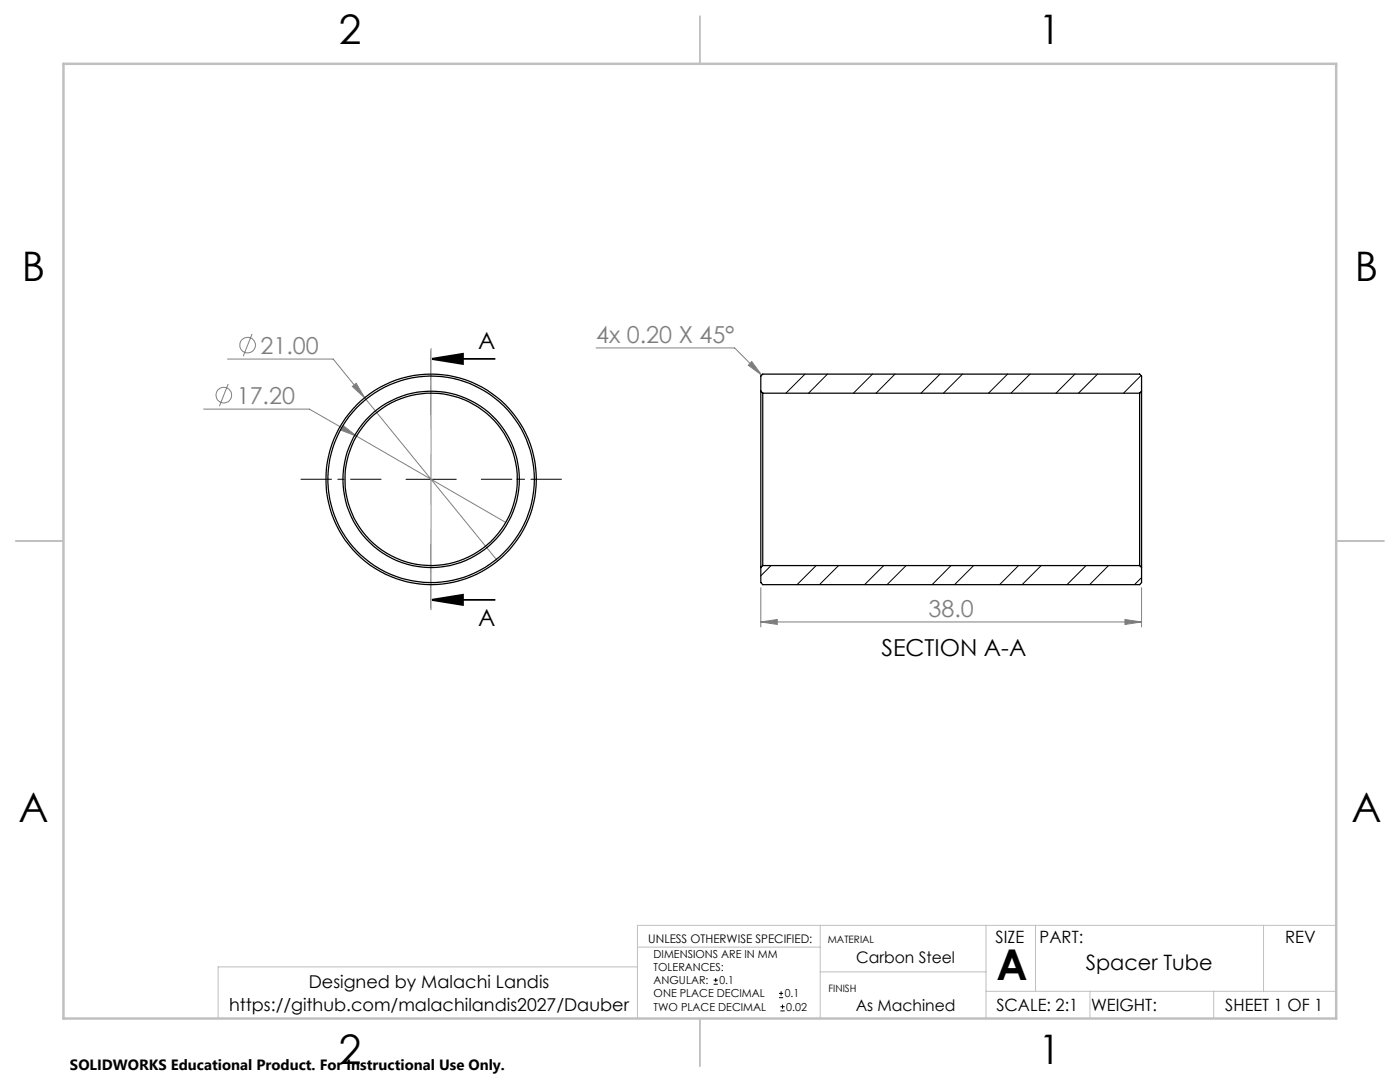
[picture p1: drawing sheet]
<svg xmlns="http://www.w3.org/2000/svg" width="279mm" height="216mm" viewBox="0 0 279 216" stroke-linecap="round" stroke-linejoin="round" font-family="sans-serif">
<g fill="none" stroke="#808080" stroke-width=".2">
<path d="M45.4 71.6h21.1l32.8 40.3M45.5 76.6l-1.7 4.5M50.3 66.6l-1.8 4.5M70.3 77.1l.8-.6 1.7 2.9zM119 69.4h27.6l5.4 5.5M150 72.1l2 2.8-2.7-2zM40.6 81.6h21.1l9.5 5.4M68.5 84.9l2.7 2.1-3.2-1.2zM71.2 87l29.7 17.2M151.8 117.3v7.8M227.8 117.3v7.8M151.8 124.1l3.3-.5v1z"/>
<path d="M151.8 124.1h76M224.5 123.6l3.3 .5-3.3 .5z"/>
<circle cx="44.7" cy="78.8" r="1.55"/>
<circle cx="49.4" cy="68.9" r="1.56"/>
</g>
<path d="M81 95.6h10.1M86 90.7v9.9M142.4 196.4h.9M142.4 195.6h.9M142.8 195.2v.8M155.5 199.1h.8M155.5 198.2h.8M155.9 197.8v.8M155.8 201.7h.8M155.8 200.9h.8M156.2 200.4v.9" fill="none" stroke="#000" stroke-width=".2"/>
<path d="M86 71.6l6.4-1v2zM86 71.6h12.7M86 70v12.7M86 119.7l6.4-1v2zM86 108.6v12.7M86 119.7h12.7" fill="none" stroke="#000" stroke-width=".35"/>
<path d="M76.1 95.6h-16M86.1 85.6v-16M96.1 95.6h16M86.1 105.6v16" fill="none" stroke="#000" stroke-width=".2" stroke-dasharray="15.2 1.3 1.3 1.3" stroke-dashoffset="9.1"/>
<path d="M86 69.6v52.1M127.2 189h36.5M127.2 192.9h-83.7v10.3M163.7 184.6v18.6M163.7 193.9h33.1M196.8 184.6v18.6M196.8 197.8h69.9M206.7 184.6v13.2M217.5 197.8v5.4M242.2 197.8v5.4M252.2 184.6v13.2M266.7 184.6h-139.5v18.6" fill="none" stroke="#c0c0c0" stroke-width=".2"/>
<path d="M139.7 3.2v9.5M3.1 107.9h9.6M266.7 107.9h9.5M139.7 203.2v9.6" fill="none" stroke="#c0c0c0" stroke-width=".25"/>
<path d="M12.7 12.7h254v190.5h-254z" fill="none" stroke="#c0c0c0" stroke-width=".5"/>
<path d="M86 71.6l6.4-1v2zM86 119.7l6.4-1v2z" fill="#000"/>
<path d="M68.5 84.9l-.5 .9 3.2 1.2zM70.3 77.1l2.5 2.3-1.7-2.9zM150 72.1l2 2.8-2.7-2zM151.8 124.1l3.3-.5v1zM224.5 123.6l3.3 .5-3.3 .5z" fill="#808080"/>
<g fill="none" stroke="#000" stroke-width=".25">
<path d="M151.8 78v35.2M151.8 78v-3l.4-.4h75.2l.4 .4v3M151.8 78l.4 .5M152.2 78.5v34.4M152.2 78.5h75.2M227.4 78.5v34.4M227.8 78v35.2M227.8 78l-.4 .5M151.8 113.2v3l.4 .5h75.2l.4-.5v-3M152.2 112.9l-.4 .3M152.2 112.9h75.2M227.4 112.9l.4 .3"/>
<circle cx="86" cy="95.6" r="17.2"/>
<circle cx="86" cy="95.6" r="21"/>
<circle cx="86" cy="95.6" r="17.6"/>
<circle cx="86" cy="95.7" r="20.6"/>
</g>
<g fill="none" stroke="#000" stroke-width=".2">
<path d="M160.7 74.6l-3.9 3.9M165.1 74.6l-3.7 3.9M174.1 74.6l-3.8 3.9M178.6 74.6l-3.8 3.9M187.6 74.6l-3.8 3.9M192.1 74.6l-3.8 3.9M201.1 74.6l-3.8 3.9M205.6 74.6l-3.8 3.9M214.5 74.6l-3.8 3.9M219 74.6l-3.8 3.9M227.7 74.9l-3.5 3.6M153.9 112.9l-2.1 2"/>
<path d="M162.9 112.9l-3.8 3.8M167.4 112.9l-3.9 3.8M176.4 112.9l-3.9 3.8M180.8 112.9l-3.8 3.8M189.8 112.9l-3.8 3.8M194.3 112.9l-3.8 3.8M203.3 112.9l-3.8 3.8M207.8 112.9l-3.8 3.8M216.7 112.9l-3.8 3.8M221.2 112.9l-3.7 3.8M227.8 115.3l-1.4 1.4"/>
</g>
<text font-size="8.5" x="198.9" y="195.5">A</text>
<g font-size="8.1">
<text x="67.6" y="8.9">2</text>
<text x="207.3" y="8.9">1</text>
<text x="4.4" y="56.2">B</text>
<text x="270.4" y="56.2">B</text>
<text x="3.7" y="164.1">A</text>
<text x="269.7" y="164.1">A</text>
<text x="67.6" y="212.4">2</text>
<text x="207.3" y="212.4">1</text>
</g>
<g font-size="4.7" fill="#808080">
<text x="52" y="70.6">21.00</text>
<text x="119" y="68.4">4x 0.20 X 45°</text>
<text x="47.2" y="80.5">17.20</text>
<text x="185.3" y="123.1">38.0</text>
</g>
<g font-size="4.7">
<text x="95.4" y="69.5">A</text>
<text x="95.4" y="125">A</text>
<text x="175.9" y="131">SECTION A-A</text>
</g>
<text font-size="4.2" x="216.7" y="193.5">Spacer Tube</text>
<g font-size="3.5">
<text x="61.6" y="197.1">Designed by Malachi Landis</text>
<text x="45.7" y="201.7">https://github.com/malachilandis2027/Dauber</text>
</g>
<g font-size="3.4">
<text x="198.7" y="188.1">SIZE</text>
<text x="207.5" y="188.1">PART:</text>
<text x="256.5" y="188.2">REV</text>
<text x="198.8" y="201.7">SCALE: 2:1</text>
<text x="217.7" y="201.8">WEIGHT:</text>
<text x="244.5" y="201.7">SHEET 1 OF 1</text>
</g>
<g font-size="3.2">
<text x="170.9" y="192.2">Carbon Steel</text>
<text x="170.8" y="201.7">As Machined</text>
</g>
<text font-size="3" x="14" y="213.5">SOLIDWORKS Educational Product. For Instructional Use Only.</text>
<text font-size="2.4" x="129.4" y="188.1">UNLESS OTHERWISE SPECIFIED:</text>
<g font-size="2.2">
<text x="130.4" y="191.1">DIMENSIONS ARE IN MM</text>
<text x="130.4" y="193.7">TOLERANCES:</text>
<text x="130.4" y="196.4">ANGULAR:</text>
<text x="143.6" y="196.4">0.1</text>
<text x="130.4" y="199">ONE PLACE DECIMAL</text>
<text x="130.4" y="201.7">TWO PLACE DECIMAL</text>
<text x="156.6" y="199">0.1</text>
<text x="156.9" y="201.7">0.02</text>
</g>
<g font-size="2">
<text x="165.2" y="188.1">MATERIAL</text>
<text x="165.4" y="197.9">FINISH</text>
</g>
</svg>
